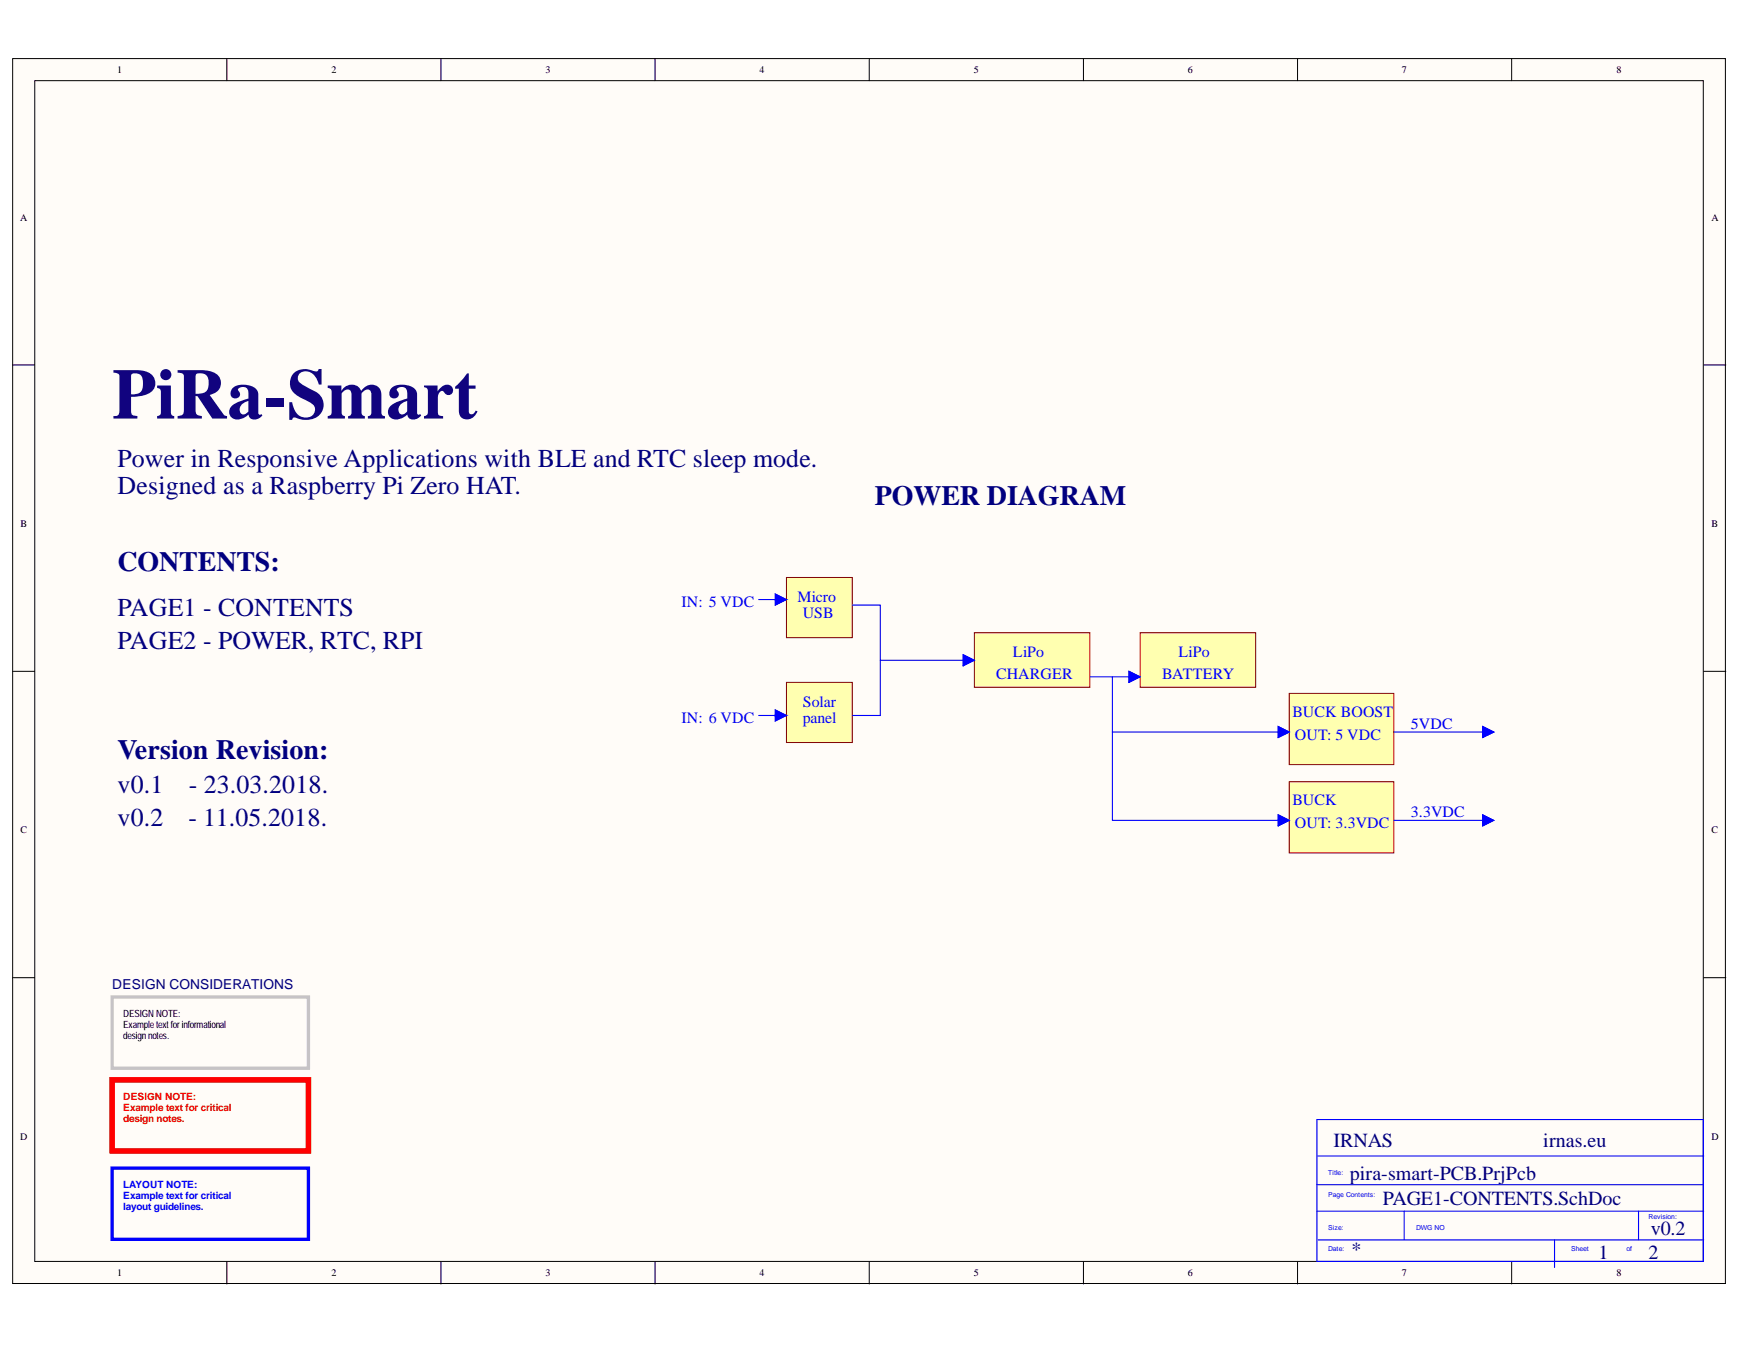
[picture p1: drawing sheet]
<svg xmlns="http://www.w3.org/2000/svg" width="279mm" height="216mm" viewBox="0 0 279 216" stroke-linecap="round" stroke-linejoin="round" font-family="sans-serif">
<g fill="#fffcf8" stroke="#000" stroke-width=".16">
<path d="M2 9.4h274.7v196.5h-274.7z"/>
<path d="M5.6 12.9h267.6v189.4h-267.6z"/>
</g>
<g fill="none" stroke="#000" stroke-width=".16">
<path d="M36.4 9.4v3.5M70.7 9.4v3.5M105.1 9.4v3.5M139.4 9.4v3.5M173.8 9.4v3.5M208.1 9.4v3.5M242.5 9.4v3.5M2 58.5h3.6M273.3 58.5h3.5M2 107.7h3.6M273.3 107.7h3.5M2 156.8h3.6"/>
<path d="M273.3 156.8h3.5M36.4 202.4v3.6M70.7 202.4v3.6M105.1 202.4v3.6M139.4 202.4v3.6M173.8 202.4v3.6M208.1 202.4v3.6M242.5 202.4v3.6"/>
</g>
<path d="M18 159.9h31.5v11.4h-31.5z" fill="none" stroke="#c6c3c6" stroke-width=".53"/>
<path d="M18 173.2h31.5v11.4h-31.5z" fill="none" stroke="#f00" stroke-width=".89"/>
<path d="M18 187.4h31.5v11.4h-31.5z" fill="none" stroke="#00f" stroke-width=".53"/>
<path d="M211.2 179.6h62v22.7h-62zM211.2 190h61.9M211.2 185.4h62.1M211.2 194.3h62.1M211.4 198.9h61.9M225.2 194.3v4.6M249.3 198.9v4.4M262.8 194.3v4.6" fill="none" stroke="#00f" stroke-width=".18"/>
<g fill="#ffffb0" stroke="#800000" stroke-width=".16">
<path d="M126.1 92.6h10.6v9.7h-10.6z"/>
<path d="M126.1 109.5h10.6v9.6h-10.6z"/>
</g>
<path d="M121.7 96.2h4.4l-1.7 .9v-1.8l1.7 .9M121.7 114.8h4.4l-1.7 .8v-1.7l1.7 .9" fill="none" stroke="#00f" stroke-width=".18"/>
<path d="M124.4 95.3l1.7 .9-1.7 .9z" fill="#00f"/>
<path d="M124.4 95.3l1.7 .9-1.7 .9z" fill="none" stroke="#00f" stroke-width=".16"/>
<path d="M124.4 113.9l1.7 .9-1.7 .8z" fill="#00f"/>
<path d="M124.4 113.9l1.7 .9-1.7 .8z" fill="none" stroke="#00f" stroke-width=".16"/>
<path d="M136.8 97.1h4.4v8.8h13.3" fill="none" stroke="#00f" stroke-width=".18"/>
<path d="M156.3 101.5h18.5v8.7h-18.5z" fill="#ffffb0" stroke="#800000" stroke-width=".16"/>
<path d="M154.5 105l1.8 .9-1.8 .9z" fill="#00f"/>
<path d="M154.5 105l1.8 .9-1.8 .9z" fill="none" stroke="#00f" stroke-width=".16"/>
<path d="M154.5 105l1.8 .9-1.8 .9zM174.9 108.6h8M178.4 108.6v8.8h26.6" fill="none" stroke="#00f" stroke-width=".18"/>
<path d="M206.8 111.2h16.8v11.4h-16.8z" fill="#ffffb0" stroke="#800000" stroke-width=".16"/>
<path d="M205 116.5l1.8 .9-1.8 .9z" fill="#00f"/>
<path d="M205 116.5l1.8 .9-1.8 .9z" fill="none" stroke="#00f" stroke-width=".16"/>
<path d="M205 116.5l1.8 .9-1.8 .9z" fill="none" stroke="#00f" stroke-width=".18"/>
<path d="M182.9 101.5h18.5v8.7h-18.5z" fill="#ffffb0" stroke="#800000" stroke-width=".16"/>
<path d="M181.1 107.7l1.8 .9-1.8 .9z" fill="#00f"/>
<path d="M181.1 107.7l1.8 .9-1.8 .9z" fill="none" stroke="#00f" stroke-width=".16"/>
<path d="M181.1 107.7l1.8 .9-1.8 .9z" fill="none" stroke="#00f" stroke-width=".18"/>
<path d="M237.8 116.5l1.8 .9-1.8 .9z" fill="#00f"/>
<path d="M237.8 116.5l1.8 .9-1.8 .9z" fill="none" stroke="#00f" stroke-width=".16"/>
<path d="M141.2 105.9v8.9h-4.4M178.4 117.4v14.2h26.6M223.6 117.4h14.2M237.8 116.5l1.8 .9-1.8 .9z" fill="none" stroke="#00f" stroke-width=".18"/>
<path d="M206.8 125.4h16.8v11.4h-16.8z" fill="#ffffb0" stroke="#800000" stroke-width=".16"/>
<path d="M205 130.7l1.8 .9-1.8 .9z" fill="#00f"/>
<path d="M205 130.7l1.8 .9-1.8 .9z" fill="none" stroke="#00f" stroke-width=".16"/>
<path d="M205 130.7l1.8 .9-1.8 .9z" fill="none" stroke="#00f" stroke-width=".18"/>
<path d="M237.8 130.7l1.8 .9-1.8 .9z" fill="#00f"/>
<path d="M237.8 130.7l1.8 .9-1.8 .9z" fill="none" stroke="#00f" stroke-width=".16"/>
<path d="M223.6 131.6h14.2M237.8 130.7l1.8 .9-1.8 .9z" fill="none" stroke="#00f" stroke-width=".18"/>
<text font-size="11.5" fill="#11037f" x="18" y="67.1">PiRa-Smart</text>
<g font-size="4.5" fill="#000080">
<text x="140.3" y="81.1">POWER DIAGRAM</text>
<text x="18.9" y="91.6">CONTENTS:</text>
<text x="18.9" y="121.8">Version Revision:</text>
</g>
<g font-size="4.1" fill="#000080">
<text x="18.9" y="74.9">Power in Responsive Applications with BLE and RTC sleep mode.</text>
<text x="18.9" y="79.3">Designed as a Raspberry Pi Zero HAT.</text>
<text x="18.9" y="98.8">PAGE1 - CONTENTS</text>
<text x="18.9" y="104.1">PAGE2 - POWER, RTC, RPI</text>
<text x="18.9" y="127.2">v0.1</text>
<text x="30.3" y="127.2">- 23.03.2018.</text>
<text x="18.9" y="132.5">v0.2</text>
<text x="30.2" y="132.5">- 11.05.2018.</text>
</g>
<g font-size="3.2" fill="#000080">
<text x="213.9" y="184">IRNAS</text>
<text x="247.5" y="184">irnas.eu</text>
<text x="216.5" y="189.3">pira-smart-PCB.PrjPcb</text>
<text x="221.8" y="193.2">PAGE1-CONTENTS.SchDoc</text>
<text x="216.7" y="201.4">*</text>
<text x="256.4" y="201.9">1</text>
<text x="264.4" y="201.9">2</text>
<text x="264.8" y="198">v0.2</text>
</g>
<g font-size="2.5" fill="#00f">
<text x="109.3" y="97.4">IN: 5 VDC</text>
<text x="127.9" y="96.5">Micro</text>
<text x="128.7" y="99.1">USB</text>
<text x="162.5" y="105.4">LiPo</text>
<text x="189" y="105.4">LiPo</text>
<text x="128.7" y="113.3">Solar</text>
<text x="159.8" y="108.9">CHARGER</text>
<text x="186.4" y="108.9">BATTERY</text>
<text x="109.3" y="115.9">IN: 6 VDC</text>
<text x="128.7" y="115.9">panel</text>
<text x="207.3" y="114.9">BUCK BOOST</text>
<text x="207.7" y="118.6">OUT: 5 VDC</text>
<text x="226.3" y="116.9">5VDC</text>
<text x="207.3" y="129.1">BUCK</text>
<text x="226.3" y="131.1">3.3VDC</text>
<text x="207.7" y="132.8">OUT: 3.3VDC</text>
</g>
<text font-size="2.2" fill="#000080" x="18" y="158.6">DESIGN CONSIDERATIONS</text>
<g font-size="1.6">
<text x="18.8" y="11.7">1</text>
<text x="53.2" y="11.7">2</text>
<text x="87.5" y="11.7">3</text>
<text x="121.8" y="11.7">4</text>
<text x="156.2" y="11.7">5</text>
<text x="190.5" y="11.7">6</text>
<text x="224.9" y="11.7">7</text>
<text x="259.3" y="11.7">8</text>
<text x="3.2" y="35.4">A</text>
<text x="274.5" y="35.4">A</text>
<text x="3.3" y="84.5">B</text>
<text x="274.5" y="84.5">B</text>
<text x="3.3" y="133.7">C</text>
<text x="274.5" y="133.7">C</text>
<text x="19.8" y="163.2">DESIGNNOTE:</text>
<text x="19.8" y="164.9">Examletextforinformt nl</text>
<text x="19.8" y="166.7">designnotes.</text>
<text x="23.1" y="164.9">p</text>
<text x="32.6" y="164.9">aioa</text>
<text x="3.2" y="182.8">D</text>
<text x="274.5" y="182.8">D</text>
<text x="18.8" y="204.7">1</text>
<text x="53.2" y="204.7">2</text>
<text x="87.5" y="204.7">3</text>
<text x="121.8" y="204.7">4</text>
<text x="156.2" y="204.7">5</text>
<text x="190.5" y="204.7">6</text>
<text x="224.9" y="204.7">7</text>
<text x="259.3" y="204.7">8</text>
</g>
<g font-size="1.6" fill="#f00">
<text x="19.8" y="176.4">DESIGN NOTE:</text>
<text x="19.8" y="178.2">Example text for critical</text>
<text x="19.8" y="180">design notes.</text>
</g>
<g font-size="1.6" fill="#00f">
<text x="19.8" y="190.6">LAYOUT NOTE:</text>
<text x="19.8" y="192.4">Example text for critical</text>
<text x="19.8" y="194.1">layout guidelines.</text>
</g>
<g font-size="1.1" fill="#00f">
<text x="213" y="188.4">Title:</text>
<text x="213" y="191.9">Page Contents:</text>
<text x="213" y="197.3">Size:</text>
<text x="227.1" y="197.3">DWG NO</text>
<text x="264.4" y="195.5">Revision:</text>
<text x="213" y="200.7">Date:</text>
<text x="252" y="200.7">Sheet</text>
<text x="260.9" y="200.7">of</text>
</g>
</svg>
